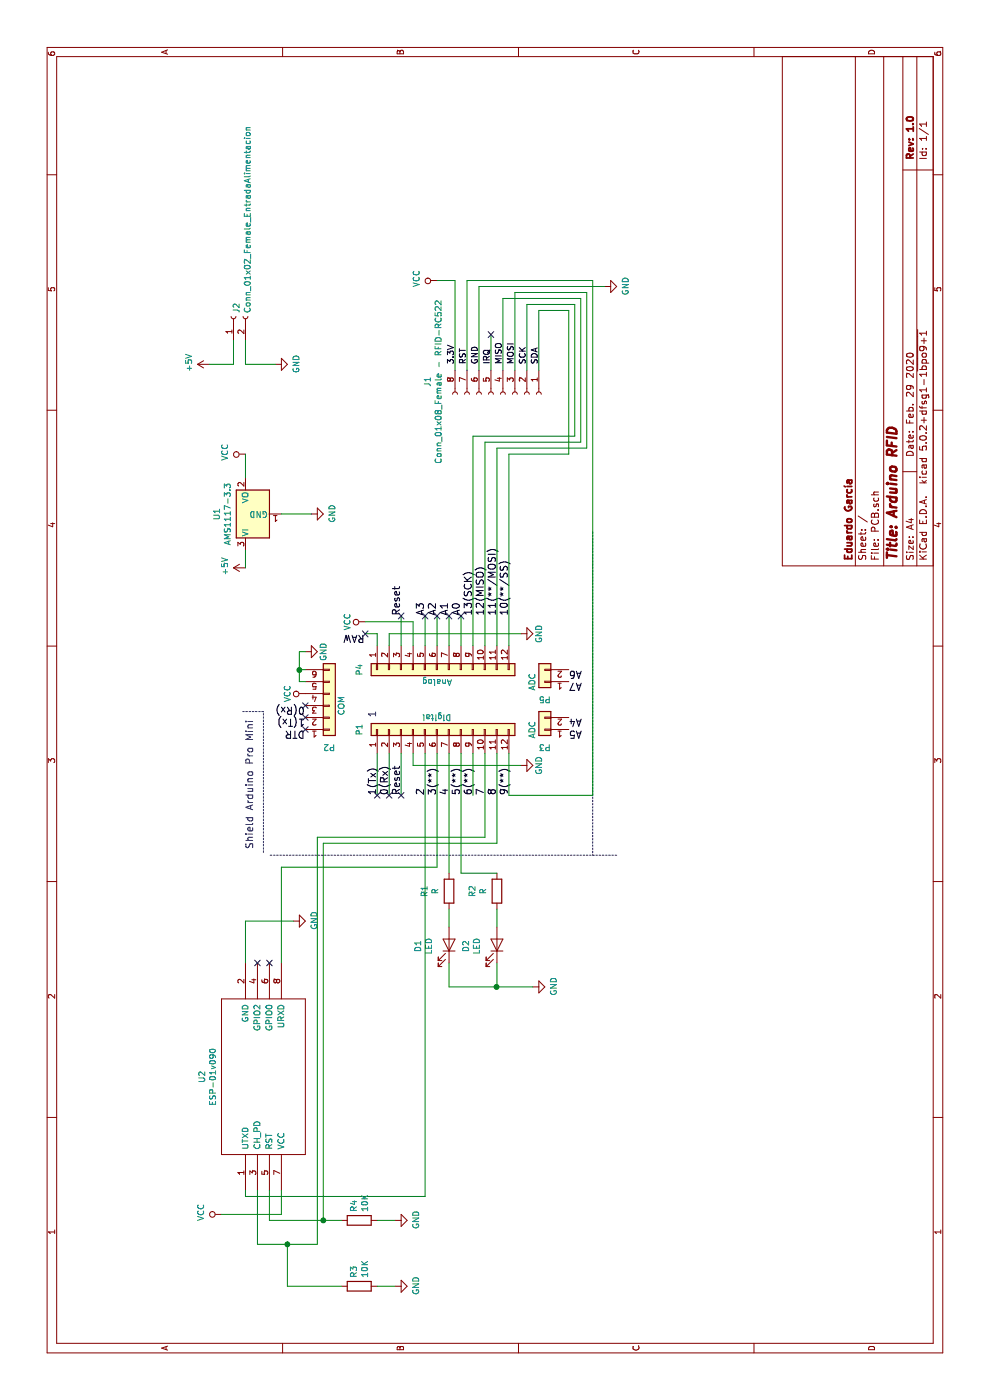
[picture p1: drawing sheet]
EESchema Schematic File Version 4
LIBS:PCB-cache
EELAYER 26 0
EELAYER END
$Descr A4 11693 8268
encoding utf-8
Sheet 1 1
Title "Arduino RFID"
Date "Feb. 29 2020"
Rev "1.0"
Comp "Eduardo García"
Comment1 ""
Comment2 ""
Comment3 ""
Comment4 ""
$EndDescr
Text Label 6400 3050 1    60   ~ 0
RAW
Text Label 5600 2550 1    60   ~ 0
DTR
Text Label 5800 2550 1    60   ~ 0
0(Rx)
Text Label 5050 3150 0    60   ~ 0
1(Tx)
Text Label 5050 3250 0    60   ~ 0
0(Rx)
Text Label 5050 3350 0    60   ~ 0
Reset
Text Label 6550 3350 0    60   ~ 0
Reset
Text Label 5050 3550 0    60   ~ 0
2
Text Label 5050 3650 0    60   ~ 0
3(**)
Text Label 5050 3750 0    60   ~ 0
4
Text Label 5050 3850 0    60   ~ 0
5(**)
Text Label 5050 3950 0    60   ~ 0
6(**)
Text Label 5050 4050 0    60   ~ 0
7
Text Label 5050 4150 0    60   ~ 0
8
Text Label 5050 4250 0    60   ~ 0
9(**)
Text Label 6550 4250 0    60   ~ 0
10(**/SS)
Text Label 6550 4150 0    60   ~ 0
11(**/MOSI)
Text Label 6550 4050 0    60   ~ 0
12(MISO)
Text Label 6550 3950 0    60   ~ 0
13(SCK)
Text Label 6550 3850 0    60   ~ 0
A0
Text Label 6550 3750 0    60   ~ 0
A1
Text Label 6550 3650 0    60   ~ 0
A2
Text Label 6550 3550 0    60   ~ 0
A3
Text Label 5700 4750 3    60   ~ 0
A4
Text Label 5600 4750 3    60   ~ 0
A5
Text Notes 4600 2125 0    60   ~ 0
Shield Arduino Pro Mini \n
Wire Notes Line
	4575 2200 5750 2200
Wire Notes Line
	5750 2200 5750 2025
Text Label 6000 4750 3    60   ~ 0
A7
Text Label 6100 4750 3    60   ~ 0
A6
$Comp
L Connector_Generic:Conn_01x02 P3
U 1 1
P 5600 4550
F 0 "P3" H 5600 4700 50  0000 C CNN
F 1 "ADC" V 5700 4550 50  0000 C CNN
F 2 "Socket_Arduino_Pro_Mini:Socket_Strip_Arduino_1x02" H 5600 4550 50  0001 C CNN
F 3 "" H 5600 4550 50  0000 C CNN
	1    5600 4550
	0    -1   -1   0   
$EndComp
$Comp
L Connector_Generic:Conn_01x02 P5
U 1 1
P 6000 4550
F 0 "P5" H 6000 4700 50  0000 C CNN
F 1 "ADC" V 6100 4550 50  0000 C CNN
F 2 "Socket_Arduino_Pro_Mini:Socket_Strip_Arduino_1x02" H 6000 4550 50  0001 C CNN
F 3 "" H 6000 4550 50  0000 C CNN
	1    6000 4550
	0    -1   -1   0   
$EndComp
$Comp
L Connector_Generic:Conn_01x06 P2
U 1 1
P 5800 2750
F 0 "P2" H 5800 3100 50  0000 C CNN
F 1 "COM" V 5900 2750 50  0000 C CNN
F 2 "Socket_Arduino_Pro_Mini:Socket_Strip_Arduino_1x06" H 5800 2750 50  0001 C CNN
F 3 "" H 5800 2750 50  0000 C CNN
	1    5800 2750
	0    -1   1    0   
$EndComp
Text Label 5700 2550 1    60   ~ 0
1(Tx)
$Comp
L power:GND #PWR01
U 1 1
P 6250 2550
F 0 "#PWR01" H 6250 2300 50  0001 C CNN
F 1 "GND" H 6250 2400 50  0000 C CNN
F 2 "" H 6250 2550 50  0000 C CNN
F 3 "" H 6250 2550 50  0000 C CNN
	1    6250 2550
	1    0    0    -1  
$EndComp
$Comp
L power:VCC #PWR02
U 1 1
P 5900 2550
F 0 "#PWR02" H 5900 2400 50  0001 C CNN
F 1 "VCC" H 5900 2700 50  0000 C CNN
F 2 "" H 5900 2550 50  0000 C CNN
F 3 "" H 5900 2550 50  0000 C CNN
	1    5900 2550
	1    0    0    -1  
$EndComp
$Comp
L Connector_Generic:Conn_01x12 P1
U 1 1
P 5600 3650
F 0 "P1" H 5600 4300 50  0000 C CNN
F 1 "Digital" V 5700 3650 50  0000 C CNN
F 2 "Socket_Arduino_Pro_Mini:Socket_Strip_Arduino_1x12" H 5600 3650 50  0001 C CNN
F 3 "" H 5600 3650 50  0000 C CNN
	1    5600 3650
	1    0    0    -1  
$EndComp
$Comp
L Connector_Generic:Conn_01x12 P4
U 1 1
P 6100 3650
F 0 "P4" H 6100 4300 50  0000 C CNN
F 1 "Analog" V 6200 3650 50  0000 C CNN
F 2 "Socket_Arduino_Pro_Mini:Socket_Strip_Arduino_1x12" H 6100 3650 50  0001 C CNN
F 3 "" H 6100 3650 50  0000 C CNN
	1    6100 3650
	-1   0    0    -1  
$EndComp
$Comp
L power:GND #PWR03
U 1 1
P 5300 4350
F 0 "#PWR03" H 5300 4100 50  0001 C CNN
F 1 "GND" H 5300 4200 50  0000 C CNN
F 2 "" H 5300 4350 50  0000 C CNN
F 3 "" H 5300 4350 50  0000 C CNN
	1    5300 4350
	1    0    0    -1  
$EndComp
Wire Wire Line
	5400 3450 5300 3450
Wire Wire Line
	5300 3450 5300 4350
Wire Wire Line
	5400 3150 5050 3150
Wire Wire Line
	5050 3250 5400 3250
Wire Wire Line
	5400 3350 5050 3350
Wire Wire Line
	5400 3950 5050 3950
Wire Wire Line
	5400 4250 5050 4250
Wire Wire Line
	6400 3050 6400 3150
Wire Wire Line
	6400 3150 6300 3150
Wire Wire Line
	6300 3250 6400 3250
Wire Wire Line
	6400 3250 6400 4350
$Comp
L power:GND #PWR04
U 1 1
P 6400 4350
F 0 "#PWR04" H 6400 4100 50  0001 C CNN
F 1 "GND" H 6400 4200 50  0000 C CNN
F 2 "" H 6400 4350 50  0000 C CNN
F 3 "" H 6400 4350 50  0000 C CNN
	1    6400 4350
	1    0    0    -1  
$EndComp
Wire Wire Line
	6300 3450 6500 3450
Wire Wire Line
	6500 3450 6500 3050
$Comp
L power:VCC #PWR05
U 1 1
P 6500 3050
F 0 "#PWR05" H 6500 2900 50  0001 C CNN
F 1 "VCC" H 6500 3200 50  0000 C CNN
F 2 "" H 6500 3050 50  0000 C CNN
F 3 "" H 6500 3050 50  0000 C CNN
	1    6500 3050
	1    0    0    -1  
$EndComp
Wire Wire Line
	6300 3350 6550 3350
Wire Wire Line
	6550 3550 6300 3550
Wire Wire Line
	6300 3650 6550 3650
Wire Wire Line
	6550 3750 6300 3750
Wire Wire Line
	6300 3850 6550 3850
Wire Notes Line
	7250 4950 4550 4950
Wire Notes Line
	4550 5150 4550 2250
Text Notes 5700 3150 0    60   ~ 0
1
Wire Wire Line
	6000 2550 6000 2500
Wire Wire Line
	6000 2500 6100 2500
Wire Wire Line
	6100 2500 6100 2550
Wire Wire Line
	6100 2500 6250 2500
Wire Wire Line
	6250 2500 6250 2550
Connection ~ 6100 2500
$Comp
L Regulator_Linear:AMS1117-3.3 U1
U 1 1
P 7400 2050
F 0 "U1" H 7400 2292 50  0000 C CNN
F 1 "AMS1117-3.3" H 7400 2201 50  0000 C CNN
F 2 "Socket_Strips:Socket_Strip_Straight_1x03_Pitch2.54mm" H 7400 2250 50  0001 C CNN
F 3 "http://www.advanced-monolithic.com/pdf/ds1117.pdf" H 7500 1800 50  0001 C CNN
	1    7400 2050
	1    0    0    -1  
$EndComp
$Comp
L power:GND #PWR0101
U 1 1
P 7400 2600
F 0 "#PWR0101" H 7400 2350 50  0001 C CNN
F 1 "GND" H 7405 2427 50  0000 C CNN
F 2 "" H 7400 2600 50  0001 C CNN
F 3 "" H 7400 2600 50  0001 C CNN
	1    7400 2600
	1    0    0    -1  
$EndComp
Wire Wire Line
	7400 2600 7400 2350
$Comp
L power:VCC #PWR0102
U 1 1
P 7900 2050
F 0 "#PWR0102" H 7900 1900 50  0001 C CNN
F 1 "VCC" H 7917 2223 50  0000 C CNN
F 2 "" H 7900 2050 50  0001 C CNN
F 3 "" H 7900 2050 50  0001 C CNN
	1    7900 2050
	1    0    0    -1  
$EndComp
Wire Wire Line
	7900 2050 7700 2050
$Comp
L power:+5V #PWR0103
U 1 1
P 6950 2050
F 0 "#PWR0103" H 6950 1900 50  0001 C CNN
F 1 "+5V" H 6965 2223 50  0000 C CNN
F 2 "" H 6950 2050 50  0001 C CNN
F 3 "" H 6950 2050 50  0001 C CNN
	1    6950 2050
	1    0    0    -1  
$EndComp
Wire Wire Line
	7100 2050 6950 2050
$Comp
L ESP8266:ESP-01v090 U2
U 1 1
P 2700 2200
F 0 "U2" H 2700 2715 50  0000 C CNN
F 1 "ESP-01v090" H 2700 2624 50  0000 C CNN
F 2 "Socket_Arduino_Pro_Mini:ESP-01" H 2700 2200 50  0001 C CNN
F 3 "http://l0l.org.uk/2014/12/esp8266-modules-hardware-guide-gotta-catch-em-all/" H 2700 2200 50  0001 C CNN
	1    2700 2200
	1    0    0    -1  
$EndComp
$Comp
L power:GND #PWR0104
U 1 1
P 4000 2450
F 0 "#PWR0104" H 4000 2200 50  0001 C CNN
F 1 "GND" H 4005 2277 50  0000 C CNN
F 2 "" H 4000 2450 50  0001 C CNN
F 3 "" H 4000 2450 50  0001 C CNN
	1    4000 2450
	1    0    0    -1  
$EndComp
Wire Wire Line
	3650 2050 4000 2050
Wire Wire Line
	4000 2050 4000 2450
NoConn ~ 3650 2150
NoConn ~ 3650 2250
$Comp
L power:VCC #PWR0105
U 1 1
P 1550 1850
F 0 "#PWR0105" H 1550 1700 50  0001 C CNN
F 1 "VCC" H 1567 2023 50  0000 C CNN
F 2 "" H 1550 1850 50  0001 C CNN
F 3 "" H 1550 1850 50  0001 C CNN
	1    1550 1850
	1    0    0    -1  
$EndComp
Wire Wire Line
	1750 2350 1550 2350
Wire Wire Line
	1550 2350 1550 1850
$Comp
L Device:LED D2
U 1 1
P 3800 4150
F 0 "D2" H 3791 3895 50  0000 C CNN
F 1 "LED" H 3791 3986 50  0000 C CNN
F 2 "LEDs:LED_D4.0mm" H 3800 4150 50  0001 C CNN
F 3 "~" H 3800 4150 50  0001 C CNN
	1    3800 4150
	1    0    0    1   
$EndComp
$Comp
L Device:LED D1
U 1 1
P 3800 3750
F 0 "D1" H 3791 3495 50  0000 C CNN
F 1 "LED" H 3791 3586 50  0000 C CNN
F 2 "LEDs:LED_D4.0mm" H 3800 3750 50  0001 C CNN
F 3 "~" H 3800 3750 50  0001 C CNN
	1    3800 3750
	1    0    0    1   
$EndComp
$Comp
L Device:R R1
U 1 1
P 4250 3750
F 0 "R1" V 4043 3750 50  0000 C CNN
F 1 "R" V 4134 3750 50  0000 C CNN
F 2 "Resistors_Universal:Resistor_SMD+THTuniversal_1206_RM10_HandSoldering" V 4180 3750 50  0001 C CNN
F 3 "~" H 4250 3750 50  0001 C CNN
	1    4250 3750
	0    1    1    0   
$EndComp
$Comp
L Device:R R2
U 1 1
P 4250 4150
F 0 "R2" V 4043 4150 50  0000 C CNN
F 1 "R" V 4134 4150 50  0000 C CNN
F 2 "Resistors_Universal:Resistor_SMD+THTuniversal_1206_RM10_HandSoldering" V 4180 4150 50  0001 C CNN
F 3 "~" H 4250 4150 50  0001 C CNN
	1    4250 4150
	0    1    1    0   
$EndComp
Wire Wire Line
	4100 3750 3950 3750
Wire Wire Line
	4100 4150 3950 4150
$Comp
L power:GND #PWR0106
U 1 1
P 3450 4450
F 0 "#PWR0106" H 3450 4200 50  0001 C CNN
F 1 "GND" H 3455 4277 50  0000 C CNN
F 2 "" H 3450 4450 50  0001 C CNN
F 3 "" H 3450 4450 50  0001 C CNN
	1    3450 4450
	1    0    0    -1  
$EndComp
Wire Wire Line
	3650 3750 3450 3750
Wire Wire Line
	3450 3750 3450 4150
Wire Wire Line
	3650 4150 3450 4150
Connection ~ 3450 4150
Wire Wire Line
	3450 4150 3450 4450
Wire Wire Line
	4400 4150 4400 3850
$Comp
L Connector:Conn_01x08_Female J1
U 1 1
P 8400 4200
F 0 "J1" H 8294 3575 50  0000 C CNN
F 1 "Conn_01x08_Female - RFID-RC522" H 8294 3666 50  0000 C CNN
F 2 "Socket_Strips:Socket_Strip_Straight_1x08_Pitch2.54mm" H 8400 4200 50  0001 C CNN
F 3 "~" H 8400 4200 50  0001 C CNN
	1    8400 4200
	-1   0    0    1   
$EndComp
$Comp
L power:VCC #PWR0107
U 1 1
P 9350 3650
F 0 "#PWR0107" H 9350 3500 50  0001 C CNN
F 1 "VCC" H 9367 3823 50  0000 C CNN
F 2 "" H 9350 3650 50  0001 C CNN
F 3 "" H 9350 3650 50  0001 C CNN
	1    9350 3650
	1    0    0    -1  
$EndComp
$Comp
L power:GND #PWR0108
U 1 1
P 9300 5050
F 0 "#PWR0108" H 9300 4800 50  0001 C CNN
F 1 "GND" H 9305 4877 50  0000 C CNN
F 2 "" H 9300 5050 50  0001 C CNN
F 3 "" H 9300 5050 50  0001 C CNN
	1    9300 5050
	1    0    0    -1  
$EndComp
Wire Wire Line
	9300 4000 9300 5050
Wire Wire Line
	9150 4400 9150 4800
Wire Wire Line
	9150 4800 8050 4800
Wire Wire Line
	8050 4800 8050 3950
Wire Wire Line
	6300 3950 8050 3950
Wire Wire Line
	9200 4850 8000 4850
Wire Wire Line
	8000 4850 8000 4050
Wire Wire Line
	6300 4050 8000 4050
Wire Wire Line
	9250 4900 7950 4900
Wire Wire Line
	6300 4150 7950 4150
Wire Wire Line
	7950 4150 7950 4900
Wire Wire Line
	9100 4750 7900 4750
Wire Wire Line
	7900 4750 7900 4250
Wire Wire Line
	6300 4250 7900 4250
Wire Wire Line
	4400 3750 5400 3750
Wire Wire Line
	4400 3850 5400 3850
Wire Wire Line
	1750 2050 1700 2050
Wire Wire Line
	1700 2050 1700 3550
Wire Wire Line
	1700 3550 5400 3550
Wire Wire Line
	3650 2350 4450 2350
Wire Wire Line
	4450 2350 4450 3650
Wire Wire Line
	4450 3650 5400 3650
Wire Wire Line
	9350 3900 9350 4950
Wire Wire Line
	9350 4950 5050 4950
Wire Wire Line
	5050 4950 5050 4250
Wire Wire Line
	9100 4500 9100 4750
Wire Wire Line
	9350 3650 9350 3800
$Comp
L Device:R R3
U 1 1
P 950 3000
F 0 "R3" H 1020 3046 50  0000 L CNN
F 1 "10K" H 1020 2955 50  0000 L CNN
F 2 "Resistors_Universal:Resistor_SMD+THTuniversal_1206_RM10_HandSoldering" V 880 3000 50  0001 C CNN
F 3 "~" H 950 3000 50  0001 C CNN
	1    950  3000
	1    0    0    -1  
$EndComp
Wire Wire Line
	1750 2150 1300 2150
$Comp
L power:GND #PWR0109
U 1 1
P 950 3300
F 0 "#PWR0109" H 950 3050 50  0001 C CNN
F 1 "GND" H 955 3127 50  0000 C CNN
F 2 "" H 950 3300 50  0001 C CNN
F 3 "" H 950 3300 50  0001 C CNN
	1    950  3300
	1    0    0    -1  
$EndComp
Wire Wire Line
	4700 4050 4700 2650
Wire Wire Line
	4700 2650 1300 2650
Wire Wire Line
	4700 4050 5400 4050
$Comp
L Device:R R4
U 1 1
P 1500 3000
F 0 "R4" H 1570 3046 50  0000 L CNN
F 1 "10K" H 1570 2955 50  0000 L CNN
F 2 "Resistors_Universal:Resistor_SMD+THTuniversal_1206_RM10_HandSoldering" V 1430 3000 50  0001 C CNN
F 3 "~" H 1500 3000 50  0001 C CNN
	1    1500 3000
	1    0    0    -1  
$EndComp
$Comp
L power:GND #PWR0110
U 1 1
P 1500 3300
F 0 "#PWR0110" H 1500 3050 50  0001 C CNN
F 1 "GND" H 1505 3127 50  0000 C CNN
F 2 "" H 1500 3300 50  0001 C CNN
F 3 "" H 1500 3300 50  0001 C CNN
	1    1500 3300
	1    0    0    -1  
$EndComp
Wire Wire Line
	950  3300 950  3150
Wire Wire Line
	1500 3150 1500 3300
Wire Wire Line
	1500 2250 1750 2250
Wire Wire Line
	4650 4150 4650 2700
Wire Wire Line
	4650 2700 1500 2700
Wire Wire Line
	1500 2250 1500 2700
Wire Wire Line
	4650 4150 5400 4150
Connection ~ 1500 2700
Wire Wire Line
	1500 2700 1500 2850
Wire Wire Line
	1300 2150 1300 2400
Wire Wire Line
	950  2850 950  2400
Wire Wire Line
	950  2400 1300 2400
Connection ~ 1300 2400
Wire Wire Line
	1300 2400 1300 2650
NoConn ~ 6550 3850
NoConn ~ 6550 3750
NoConn ~ 6550 3650
NoConn ~ 6550 3550
NoConn ~ 5050 3150
NoConn ~ 5050 3250
NoConn ~ 5050 3350
NoConn ~ 6400 3050
NoConn ~ 5600 2550
NoConn ~ 5700 2550
NoConn ~ 5800 2550
NoConn ~ 6550 3350
$Comp
L Connector:Conn_01x02_Female J2
U 1 1
P 9050 1950
F 0 "J2" H 9077 1926 50  0000 L CNN
F 1 "Conn_01x02_Female_EntradaAlimentacion" H 9077 1835 50  0000 L CNN
F 2 "Socket_Strips:Socket_Strip_Straight_1x02_Pitch2.00mm" H 9050 1950 50  0001 C CNN
F 3 "~" H 9050 1950 50  0001 C CNN
	1    9050 1950
	1    0    0    -1  
$EndComp
$Comp
L power:GND #PWR0111
U 1 1
P 8650 2300
F 0 "#PWR0111" H 8650 2050 50  0001 C CNN
F 1 "GND" H 8655 2127 50  0000 C CNN
F 2 "" H 8650 2300 50  0001 C CNN
F 3 "" H 8650 2300 50  0001 C CNN
	1    8650 2300
	1    0    0    -1  
$EndComp
$Comp
L power:+5V #PWR0112
U 1 1
P 8650 1750
F 0 "#PWR0112" H 8650 1600 50  0001 C CNN
F 1 "+5V" H 8665 1923 50  0000 C CNN
F 2 "" H 8650 1750 50  0001 C CNN
F 3 "" H 8650 1750 50  0001 C CNN
	1    8650 1750
	1    0    0    -1  
$EndComp
Wire Wire Line
	8850 1950 8650 1950
Wire Wire Line
	8650 1950 8650 1750
Wire Wire Line
	8850 2050 8650 2050
Wire Wire Line
	8650 2050 8650 2300
Wire Wire Line
	8600 4100 8900 4100
Text Label 8650 3800 0    50   ~ 0
3.3V
Text Label 8650 3900 0    50   ~ 0
RST
Text Label 8650 4000 0    50   ~ 0
GND
Text Label 8650 4100 0    50   ~ 0
IRQ
Text Label 8650 4200 0    50   ~ 0
MISO
Text Label 8650 4300 0    50   ~ 0
MOSI
Text Label 8650 4400 0    50   ~ 0
SCK
Text Label 8650 4500 0    50   ~ 0
SDA
Wire Wire Line
	8600 3800 9350 3800
Wire Wire Line
	8600 3900 9350 3900
Wire Wire Line
	8600 4000 9300 4000
Wire Wire Line
	8600 4400 9150 4400
Wire Wire Line
	8600 4500 9100 4500
NoConn ~ 8900 4100
Wire Wire Line
	9250 4300 9250 4900
Wire Wire Line
	9200 4200 9200 4850
Wire Wire Line
	9250 4300 8600 4300
Wire Wire Line
	9200 4200 8600 4200
$EndSCHEMATC
